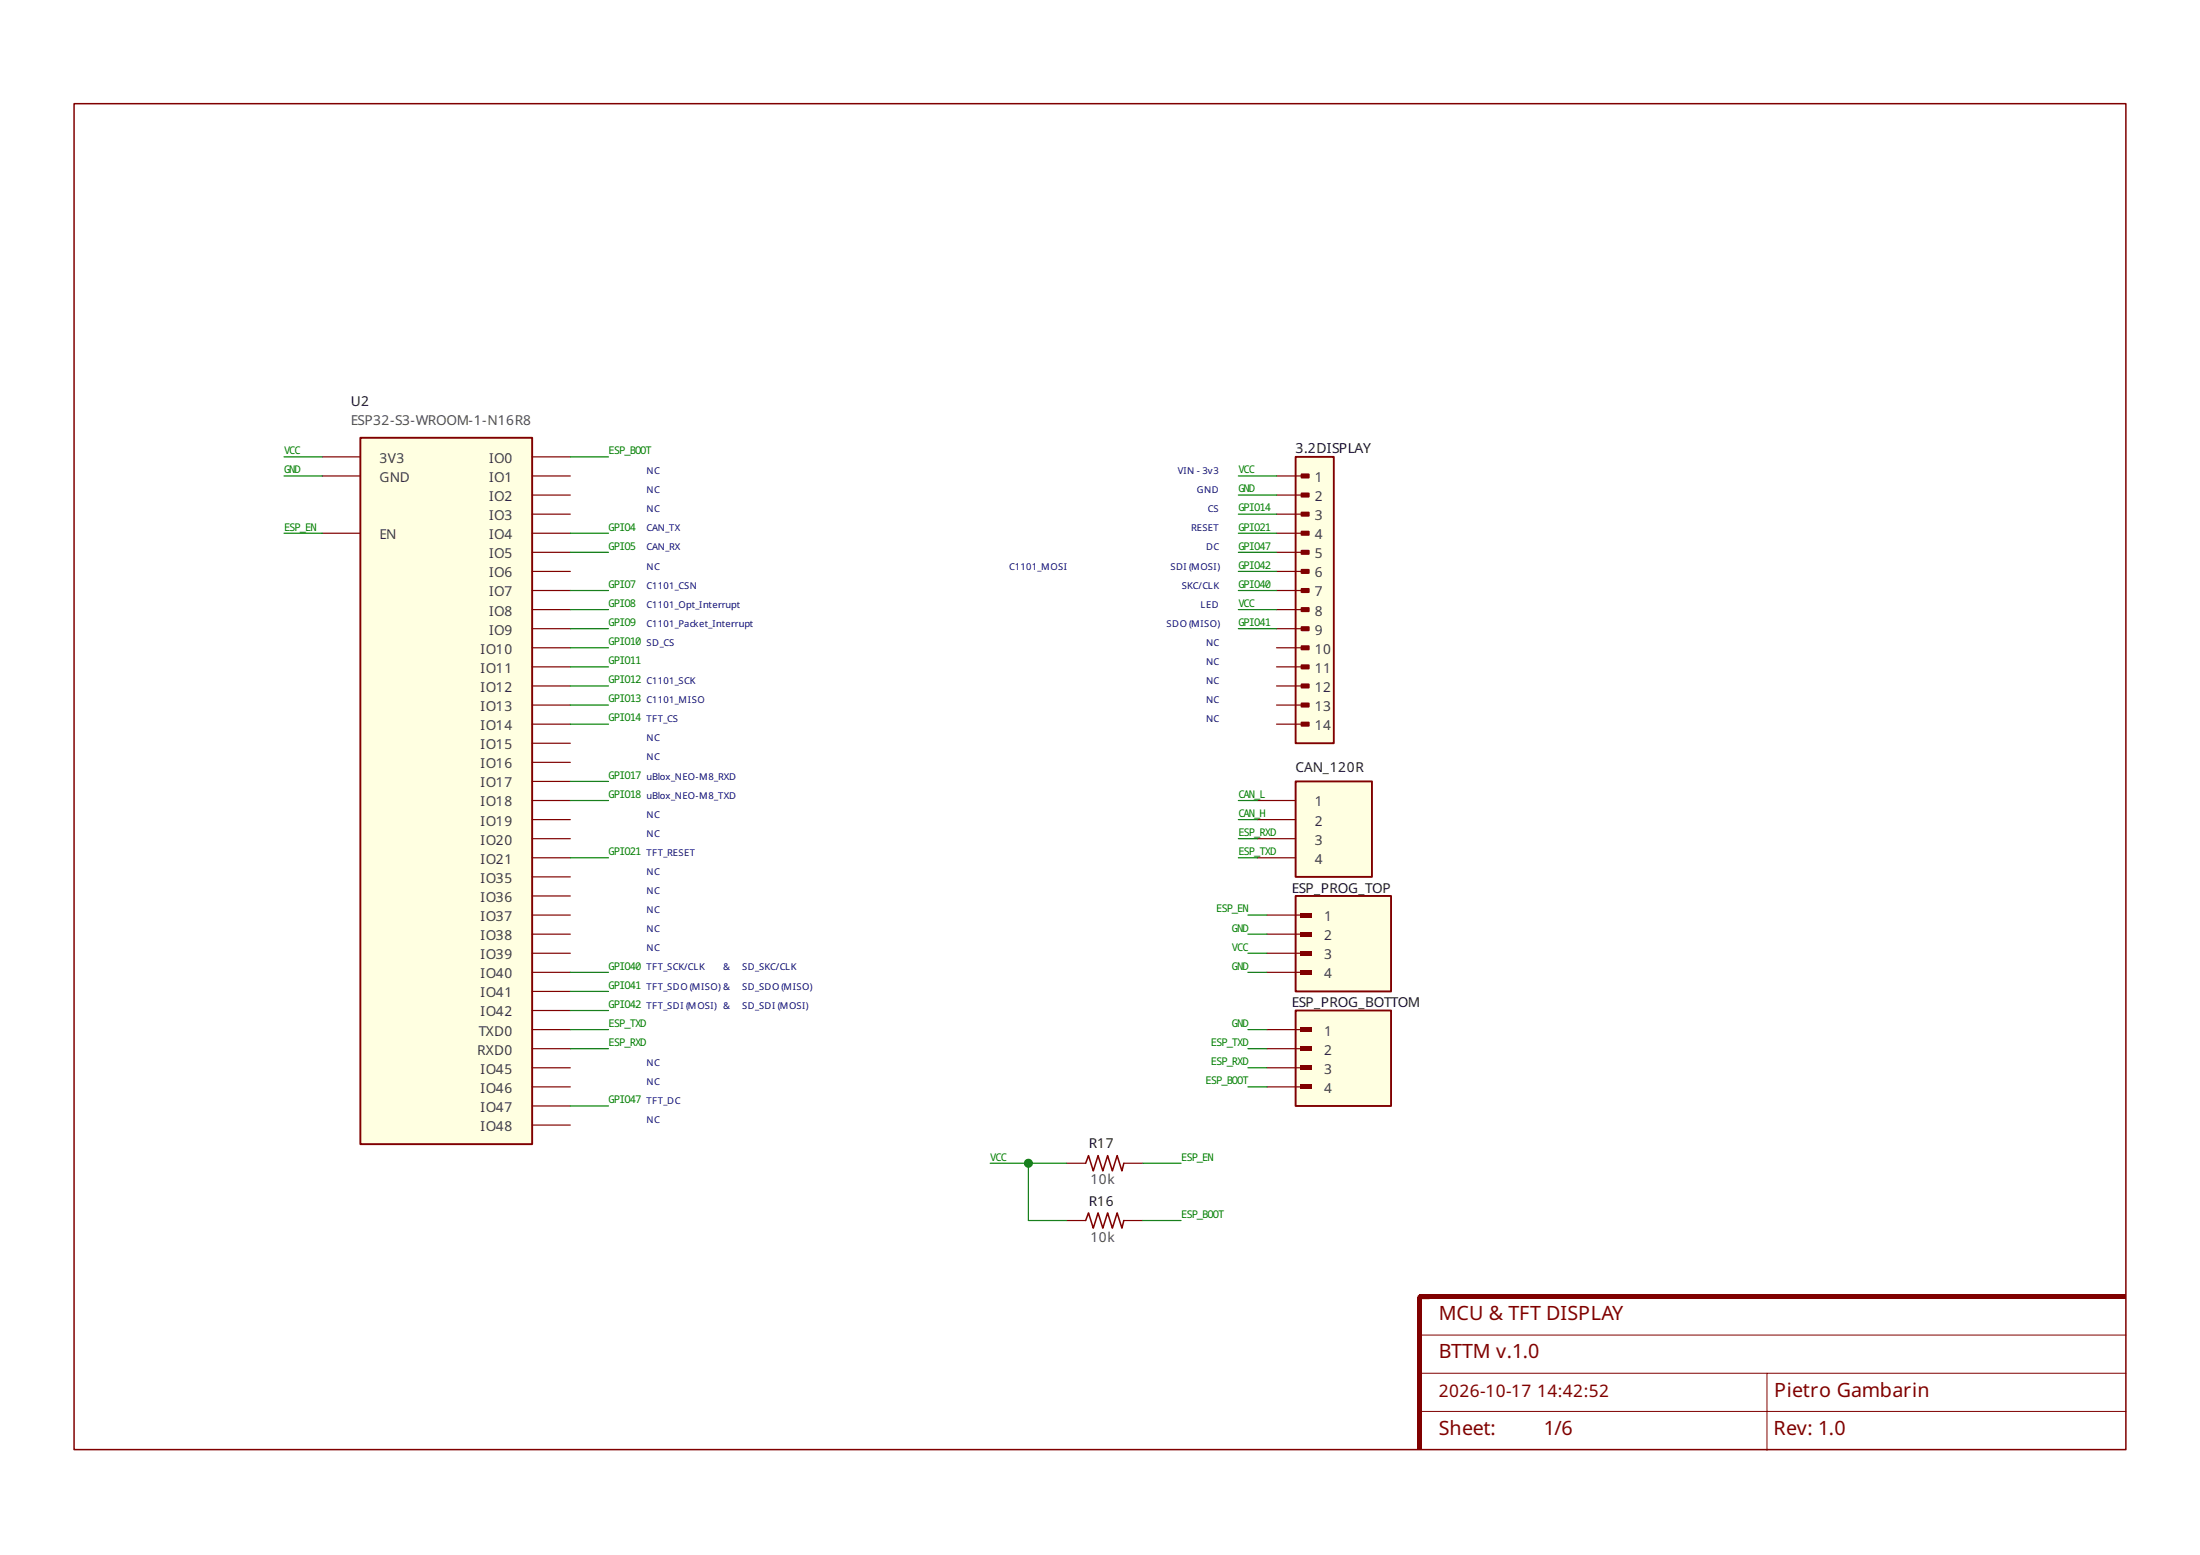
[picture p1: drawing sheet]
<svg xmlns="http://www.w3.org/2000/svg" width="297mm" height="210mm" viewBox="0 0 297 210" stroke-linecap="round" stroke-linejoin="round" font-family="sans-serif">
<path d="M174.9 105.5h10.3v12.9h-10.3z" fill-rule="evenodd" fill="#ffffe1" stroke="#800000" stroke-width=".26"/>
<path d="M169.8 108.1h5.1M169.8 113.2h5.1M169.8 115.8h5.1M169.8 110.6h5.1" fill="none" stroke="#800000" stroke-width=".16"/>
<path d="M174.9 61.7h5.2v38.6h-5.2z" fill-rule="evenodd" fill="#ffffe1" stroke="#800000" stroke-width=".25"/>
<g fill="#800000" stroke="#800000" stroke-width=".25">
<path d="M175.7 64h1v.5h-1z" fill-rule="evenodd"/>
<path d="M175.7 66.6h1v.4h-1z" fill-rule="evenodd"/>
<path d="M175.7 69.2h1v.4h-1z" fill-rule="evenodd"/>
<path d="M175.7 71.8h1v.4h-1z" fill-rule="evenodd"/>
<path d="M175.7 74.3h1v.5h-1z" fill-rule="evenodd"/>
<path d="M175.7 76.9h1v.4h-1z" fill-rule="evenodd"/>
<path d="M175.7 79.5h1v.4h-1z" fill-rule="evenodd"/>
<path d="M175.7 82.1h1v.4h-1z" fill-rule="evenodd"/>
<path d="M175.7 84.6h1v.5h-1z" fill-rule="evenodd"/>
<path d="M175.7 87.2h1v.5h-1z" fill-rule="evenodd"/>
<path d="M175.7 89.8h1v.4h-1z" fill-rule="evenodd"/>
<path d="M175.7 92.4h1v.4h-1z" fill-rule="evenodd"/>
<path d="M175.7 95h1v.4h-1z" fill-rule="evenodd"/>
<path d="M175.7 97.5h1v.5h-1z" fill-rule="evenodd"/>
</g>
<g fill="none" stroke="#800000" stroke-width=".16">
<path d="M172.4 69.4h3.8M172.4 74.6h3.8M172.4 77.1h3.8M172.4 66.8h3.8M172.4 64.2h3.8M172.4 79.7h3.8M172.4 72h3.8M172.4 87.4h3.8M172.4 92.6h3.8M172.4 95.2h3.8M172.4 84.9h3.8M172.4 82.3h3.8"/>
<path d="M172.4 90h3.8M172.4 97.8h3.8"/>
</g>
<path d="M48.7 59.1h23.1v95.3h-23.1z" fill-rule="evenodd" fill="#ffffe1" stroke="#800000" stroke-width=".26"/>
<g fill="none" stroke="#800000" stroke-width=".16">
<path d="M43.5 61.7h5.2M43.5 72h5.2M43.5 64.2h5.2M71.8 61.7h5.2M71.8 74.6h5.2M71.8 77.1h5.2M71.8 72h5.2M71.8 64.2h5.2M71.8 79.7h5.2M71.8 66.8h5.2M71.8 69.4h5.2M71.8 97.8h5.2"/>
<path d="M71.8 84.9h5.2M71.8 92.6h5.2M71.8 82.3h5.2M71.8 87.4h5.2M71.8 90h5.2M71.8 95.2h5.2M71.8 100.3h5.2M71.8 113.2h5.2M71.8 115.8h5.2M71.8 102.9h5.2M71.8 110.6h5.2M71.8 118.4h5.2"/>
<path d="M71.8 108.1h5.2M71.8 105.5h5.2M71.8 133.8h5.2M71.8 139h5.2M71.8 123.5h5.2M71.8 126.1h5.2M71.8 120.9h5.2M71.8 128.7h5.2M71.8 136.4h5.2M71.8 131.3h5.2M71.8 149.3h5.2M71.8 144.1h5.2"/>
<path d="M71.8 151.9h5.2M71.8 141.6h5.2M71.8 146.7h5.2M144 157h2.6M151.7 157h2.6"/>
</g>
<path d="M146.6 157l.4-1 .6 2.1 .7-2.1 .6 2.1 .6-2.1 .7 2.1 .6-2.1 .7 2.1 .2-1.1" fill="none" stroke="#800000" stroke-width=".21"/>
<path d="M174.9 120.9h12.9v12.9h-12.9z" fill-rule="evenodd" fill="#ffffe1" stroke="#800000" stroke-width=".26"/>
<g fill="#800000">
<path d="M175.6 128.4h1.6v.6h-1.6z" fill-rule="evenodd"/>
<path d="M175.6 123.2h1.6v.6h-1.6z" fill-rule="evenodd"/>
<path d="M175.6 125.8h1.6v.6h-1.6z" fill-rule="evenodd"/>
<path d="M175.6 130.9h1.6v.7h-1.6z" fill-rule="evenodd"/>
</g>
<path d="M171.1 123.5h5.1M171.1 131.3h5.1M171.1 126.1h5.1M171.1 128.7h5.1M144 164.8h2.6M151.7 164.8h2.6" fill="none" stroke="#800000" stroke-width=".16"/>
<path d="M146.6 164.8l.4-1.1 .6 2.1 .7-2.1 .6 2.1 .6-2.1 .7 2.1 .6-2.1 .7 2.1 .2-1" fill="none" stroke="#800000" stroke-width=".21"/>
<g fill="#800000">
<path d="M191.7 174.8h95.3v.6h-95.3z" fill-rule="evenodd"/>
<path d="M191.4 175.1h.6v20.6h-.6z" fill-rule="evenodd"/>
</g>
<path d="M10 14h277v181.7h-277z" fill="none" stroke="#800000" stroke-width=".2"/>
<path d="M191.7 190.5h46.9v5.3M191.7 180.2h95.3M191.7 185.4h46.9M287 185.4h-48.4v5.1h48.4" fill="none" stroke="#800000" stroke-width=".14"/>
<path d="M193 175.1h-1.3v1.2" fill="none" stroke="#800000" stroke-width=".62"/>
<path d="M174.9 136.4h12.9v12.9h-12.9z" fill-rule="evenodd" fill="#ffffe1" stroke="#800000" stroke-width=".26"/>
<g fill="#800000">
<path d="M175.6 143.8h1.6v.7h-1.6z" fill-rule="evenodd"/>
<path d="M175.6 138.7h1.6v.6h-1.6z" fill-rule="evenodd"/>
<path d="M175.6 141.2h1.6v.7h-1.6z" fill-rule="evenodd"/>
<path d="M175.6 146.4h1.6v.6h-1.6z" fill-rule="evenodd"/>
</g>
<path d="M171.1 139h5.1M171.1 146.7h5.1M171.1 141.6h5.1M171.1 144.1h5.1" fill="none" stroke="#800000" stroke-width=".16"/>
<g fill="none" stroke="#008000" stroke-width=".16">
<path d="M38.3 72h5.2M38.3 64.2h5.2M38.3 61.7h5.2M77 74.6h5.2M77 72h5.2M77 61.7h5.2M77 79.7h5.2M167.2 74.6h5.2M167.2 72h5.2M167.2 64.2h5.2M167.2 79.7h5.2M167.2 66.8h5.2"/>
<path d="M167.2 77.1h5.2M167.2 69.4h5.2M77 87.4h5.2M77 95.2h5.2M77 82.3h5.2M77 97.8h5.2M77 92.6h5.2M77 84.9h5.2M77 90h5.2M167.2 82.3h5.2M167.2 84.9h5.2M77 115.8h5.2"/>
<path d="M77 105.5h5.2M77 108.1h5.2M167.2 115.8h2.6M167.2 108.1h2.6M167.2 110.6h2.6M167.2 113.2h2.6M77 136.4h5.2M77 131.3h5.2M77 133.8h5.2M77 139h5.2M168.5 131.3h2.6M168.5 126.1h2.6"/>
<path d="M168.5 139h2.6M168.5 128.7h2.6M168.5 123.5h2.6M77 141.6h5.2M77 149.3h5.2M133.7 157h10.3M138.9 157v7.8h5.1M154.3 157h5.2M168.5 141.6h2.6M168.5 146.7h2.6M168.5 144.1h2.6M154.3 164.8h5.2"/>
</g>
<circle cx="138.9" cy="157" r=".61" fill="#008000"/>
<g font-size="2.7" fill="#800000">
<text x="194.3" y="178.2">MCU &amp; TFT DISPLAY</text>
<text x="194.3" y="183.4">BTTM v.1.0</text>
<text x="239.6" y="188.5">Pietro Gambarin</text>
<text x="194.3" y="193.7">Sheet:</text>
<text x="208.4" y="193.7">1/6</text>
<text x="239.5" y="193.7">Rev: 1.0</text>
</g>
<g font-size="2.3" fill="#800000">
<text x="194.3" y="188.5">2026-10-17</text>
<text x="207.5" y="188.5">14:42:52</text>
</g>
<text font-size="1.9" fill="#202020" x="174.9" y="61.2">3.2DISPLAY</text>
<g font-size="1.8" fill="#202020">
<text x="47.4" y="54.7">U2</text>
<text x="174.9" y="104.2">CAN_120R</text>
<text x="174.4" y="120.5">ESP_PROG_TOP</text>
<text x="174.4" y="135.9">ESP_PROG_BOTTOM</text>
<text x="147" y="155">R17</text>
<text x="147" y="162.7">R16</text>
</g>
<g font-size="1.8" fill="#505050">
<text x="47.4" y="57.3">ESP32-S3-WROOM-1-N16R8</text>
<text x="147.2" y="159.9">10k</text>
<text x="147.2" y="167.6">10k</text>
</g>
<g font-size="1.8" fill="#404040">
<text x="51.2" y="65.1">GND</text>
<text x="51.2" y="62.5">3V3</text>
<text x="66" y="62.5">IO0</text>
<text x="66" y="65.1">IO1</text>
<text x="177.5" y="65.1">1</text>
<text x="66" y="67.6">IO2</text>
<text x="66" y="70.2">IO3</text>
<text x="177.5" y="70.2">3</text>
<text x="177.5" y="67.6">2</text>
<text x="51.2" y="72.8">EN</text>
<text x="66" y="75.4">IO5</text>
<text x="66" y="77.9">IO6</text>
<text x="66" y="72.8">IO4</text>
<text x="177.5" y="75.4">5</text>
<text x="177.5" y="77.9">6</text>
<text x="177.5" y="72.8">4</text>
<text x="66" y="83.1">IO8</text>
<text x="66" y="80.5">IO7</text>
<text x="177.5" y="80.5">7</text>
<text x="177.5" y="83.1">8</text>
<text x="64.9" y="88.2">IO10</text>
<text x="66" y="85.7">IO9</text>
<text x="177.5" y="88.2">10</text>
<text x="177.5" y="85.7">9</text>
<text x="64.9" y="93.4">IO12</text>
<text x="64.9" y="90.8">IO11</text>
<text x="64.9" y="96">IO13</text>
<text x="177.5" y="93.4">12</text>
<text x="177.5" y="96">13</text>
<text x="177.5" y="90.8">11</text>
<text x="64.9" y="101.1">IO15</text>
<text x="64.9" y="98.6">IO14</text>
<text x="177.5" y="98.6">14</text>
<text x="64.9" y="103.7">IO16</text>
<text x="64.9" y="106.3">IO17</text>
<text x="64.9" y="111.4">IO19</text>
<text x="64.9" y="108.9">IO18</text>
<text x="177.5" y="108.9">1</text>
<text x="177.5" y="111.4">2</text>
<text x="64.9" y="114">IO20</text>
<text x="64.9" y="116.6">IO21</text>
<text x="64.9" y="119.2">IO35</text>
<text x="177.5" y="114">3</text>
<text x="177.5" y="116.6">4</text>
<text x="64.9" y="124.3">IO37</text>
<text x="64.9" y="121.8">IO36</text>
<text x="178.8" y="124.3">1</text>
<text x="64.9" y="126.9">IO38</text>
<text x="64.9" y="129.5">IO39</text>
<text x="178.8" y="126.9">2</text>
<text x="178.8" y="129.5">3</text>
<text x="64.9" y="134.6">IO41</text>
<text x="64.9" y="137.2">IO42</text>
<text x="64.9" y="132.1">IO40</text>
<text x="178.8" y="132.1">4</text>
<text x="64.4" y="142.4">RXD0</text>
<text x="64.7" y="139.8">TXD0</text>
<text x="178.8" y="139.8">1</text>
<text x="178.8" y="142.4">2</text>
<text x="64.9" y="144.9">IO45</text>
<text x="64.9" y="147.5">IO46</text>
<text x="178.8" y="147.5">4</text>
<text x="178.8" y="144.9">3</text>
<text x="64.9" y="150.1">IO47</text>
<text x="64.9" y="152.7">IO48</text>
</g>
<g font-size="1.4" fill="#008000">
<text x="38.3" y="61.3">VCC</text>
<text x="38.3" y="63.9">GND</text>
<text x="82.2" y="61.3">ESP_BOOT</text>
<text x="167.2" y="63.9">VCC</text>
<text x="38.3" y="71.6">ESP_EN</text>
<text x="82.2" y="71.6">GPIO4</text>
<text x="167.2" y="66.5">GND</text>
<text x="167.2" y="71.6">GPIO21</text>
<text x="167.2" y="69">GPIO14</text>
<text x="82.2" y="74.2">GPIO5</text>
<text x="167.2" y="74.2">GPIO47</text>
<text x="167.2" y="76.8">GPIO42</text>
<text x="82.2" y="81.9">GPIO8</text>
<text x="82.2" y="79.4">GPIO7</text>
<text x="167.2" y="79.4">GPIO40</text>
<text x="167.2" y="81.9">VCC</text>
<text x="82.2" y="87.1">GPIO10</text>
<text x="82.2" y="84.5">GPIO9</text>
<text x="82.2" y="89.7">GPIO11</text>
<text x="167.2" y="84.5">GPIO41</text>
<text x="82.2" y="94.8">GPIO13</text>
<text x="82.2" y="92.2">GPIO12</text>
<text x="82.2" y="97.4">GPIO14</text>
<text x="82.2" y="105.1">GPIO17</text>
<text x="82.2" y="107.7">GPIO18</text>
<text x="167.2" y="107.7">CAN_L</text>
<text x="167.2" y="110.3">CAN_H</text>
<text x="167.2" y="112.9">ESP_RXD</text>
<text x="82.2" y="115.4">GPIO21</text>
<text x="167.2" y="115.4">ESP_TXD</text>
<text x="164.2" y="123.2">ESP_EN</text>
<text x="166.3" y="125.7">GND</text>
<text x="82.2" y="130.9">GPIO40</text>
<text x="166.3" y="128.3">VCC</text>
<text x="166.3" y="130.9">GND</text>
<text x="82.2" y="136">GPIO42</text>
<text x="82.2" y="133.5">GPIO41</text>
<text x="82.2" y="141.2">ESP_RXD</text>
<text x="82.2" y="138.6">ESP_TXD</text>
<text x="163.5" y="141.2">ESP_TXD</text>
<text x="163.5" y="143.8">ESP_RXD</text>
<text x="166.3" y="138.6">GND</text>
<text x="82.2" y="148.9">GPIO47</text>
<text x="162.8" y="146.4">ESP_BOOT</text>
<text x="133.7" y="156.7">VCC</text>
<text x="159.5" y="156.7">ESP_EN</text>
<text x="159.5" y="164.4">ESP_BOOT</text>
</g>
<g font-size="1.3" fill="#000080">
<text x="87.3" y="64">NC</text>
<text x="159" y="64">VIN - 3v3</text>
<text x="87.3" y="69.1">NC</text>
<text x="87.3" y="66.6">NC</text>
<text x="87.3" y="71.7">CAN_TX</text>
<text x="160.8" y="71.7">RESET</text>
<text x="161.6" y="66.6">GND</text>
<text x="163.1" y="69.1">CS</text>
<text x="87.3" y="76.9">NC</text>
<text x="87.3" y="74.3">CAN_RX</text>
<text x="136.3" y="76.9">C1101_MOSI</text>
<text x="158" y="76.9">SDI (MOSI)</text>
<text x="162.8" y="74.3">DC</text>
<text x="87.3" y="79.5">C1101_CSN</text>
<text x="87.3" y="82">C1101_Opt_Interrupt</text>
<text x="159.5" y="79.5">SKC/CLK</text>
<text x="162.1" y="82">LED</text>
<text x="87.3" y="87.2">SD_CS</text>
<text x="87.3" y="84.6">C1101_Packet_Interrupt</text>
<text x="157.5" y="84.6">SDO (MISO)</text>
<text x="162.8" y="89.8">NC</text>
<text x="162.8" y="87.2">NC</text>
<text x="87.3" y="94.9">C1101_MISO</text>
<text x="87.3" y="92.3">C1101_SCK</text>
<text x="162.8" y="94.9">NC</text>
<text x="162.8" y="92.3">NC</text>
<text x="87.3" y="100.1">NC</text>
<text x="87.3" y="97.5">TFT_CS</text>
<text x="162.8" y="97.5">NC</text>
<text x="87.3" y="107.8">uBlox_NEO-M8_TXD</text>
<text x="87.3" y="105.2">uBlox_NEO-M8_RXD</text>
<text x="87.3" y="102.7">NC</text>
<text x="87.3" y="110.4">NC</text>
<text x="87.3" y="113">NC</text>
<text x="87.3" y="118.1">NC</text>
<text x="87.3" y="115.5">TFT_RESET</text>
<text x="87.3" y="125.8">NC</text>
<text x="87.3" y="123.3">NC</text>
<text x="87.3" y="120.7">NC</text>
<text x="87.3" y="128.4">NC</text>
<text x="87.3" y="131">TFT_SCK/CLK</text>
<text x="97.6" y="131">&amp;</text>
<text x="100.2" y="131">SD_SKC/CLK</text>
<text x="87.3" y="133.6">TFT_SDO (MISO) &amp;</text>
<text x="87.3" y="136.2">TFT_SDI (MOSI) &amp;</text>
<text x="100.2" y="133.6">SD_SDO (MISO)</text>
<text x="100.2" y="136.2">SD_SDI (MOSI)</text>
<text x="87.3" y="143.9">NC</text>
<text x="87.3" y="149">TFT_DC</text>
<text x="87.3" y="146.5">NC</text>
<text x="87.3" y="151.6">NC</text>
</g>
</svg>
